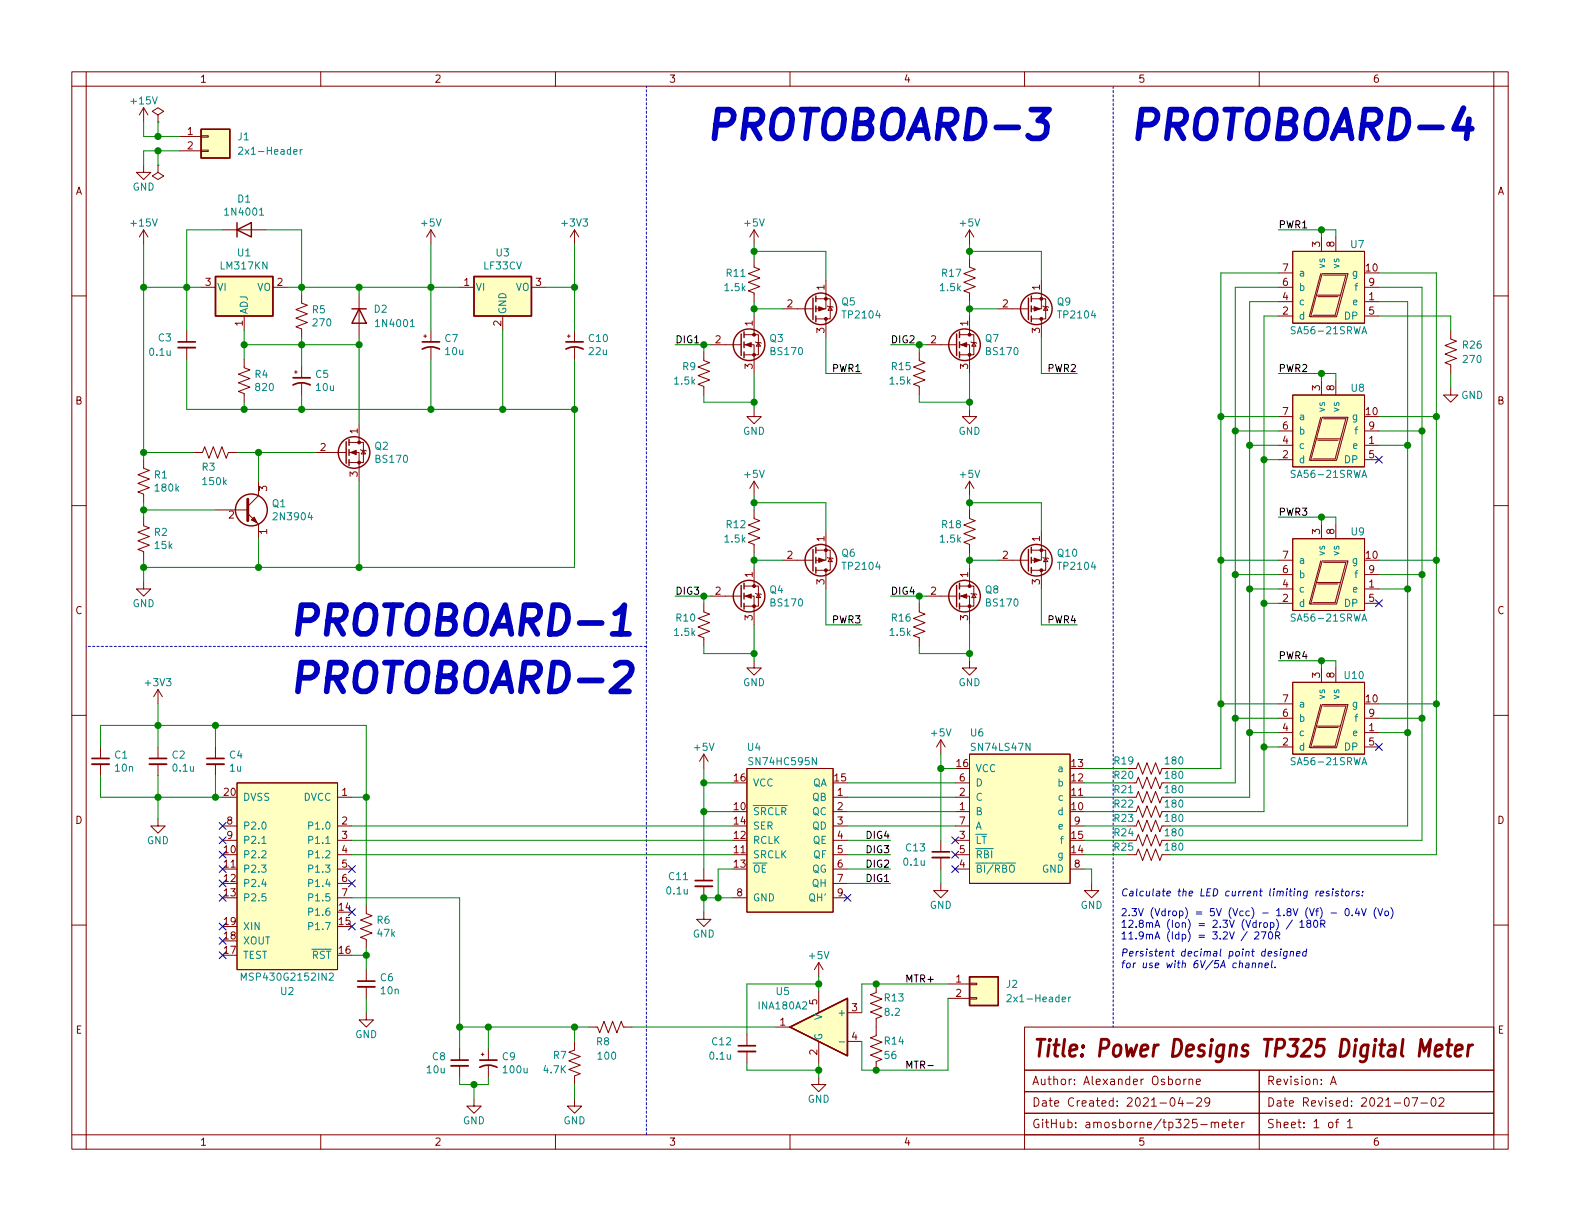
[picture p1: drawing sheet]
EESchema Schematic File Version 4
EELAYER 30 0
EELAYER END
$Descr USLetter 11000 8500
encoding utf-8
Sheet 1 1
Title "Power Designs TP325 Digital Meter"
Date "2021-07-02"
Rev "A"
Comp ""
Comment1 "amosborne/tp325-meter"
Comment2 "2021-04-29"
Comment3 ""
Comment4 ""
$EndDescr
$Comp
L tp325-meter:Resistor R19
U 1 1
P 8000 5350
F 0 "R19" V 8050 5450 50  0000 L CNN
F 1 "180" V 8050 5250 50  0000 R CNN
F 2 "" V 8040 5340 50  0001 C CNN
F 3 "~" H 8000 5350 50  0001 C CNN
	1    8000 5350
	0    -1   -1   0   
$EndComp
$Comp
L tp325-meter:SA56-21SRWA U7
U 1 1
P 9250 2000
F 0 "U7" H 9450 2300 50  0000 C CNN
F 1 "SA56-21SRWA" H 9250 1700 50  0000 C CNN
F 2 "" H 8910 1600 50  0001 C CNN
F 3 "https://www.kingbrightusa.com/images/catalog/SPEC/SA56-21SRWA.pdf" H 8910 1600 50  0001 C CNN
	1    9250 2000
	1    0    0    -1  
$EndComp
$Comp
L tp325-meter:Resistor R20
U 1 1
P 8000 5450
F 0 "R20" V 8050 5550 50  0000 L CNN
F 1 "180" V 8050 5350 50  0000 R CNN
F 2 "" V 8040 5440 50  0001 C CNN
F 3 "~" H 8000 5450 50  0001 C CNN
	1    8000 5450
	0    -1   -1   0   
$EndComp
$Comp
L tp325-meter:Resistor R21
U 1 1
P 8000 5550
F 0 "R21" V 8050 5650 50  0000 L CNN
F 1 "180" V 8050 5450 50  0000 R CNN
F 2 "" V 8040 5540 50  0001 C CNN
F 3 "~" H 8000 5550 50  0001 C CNN
	1    8000 5550
	0    -1   -1   0   
$EndComp
$Comp
L tp325-meter:Resistor R22
U 1 1
P 8000 5650
F 0 "R22" V 8050 5750 50  0000 L CNN
F 1 "180" V 8050 5550 50  0000 R CNN
F 2 "" V 8040 5640 50  0001 C CNN
F 3 "~" H 8000 5650 50  0001 C CNN
	1    8000 5650
	0    -1   -1   0   
$EndComp
$Comp
L tp325-meter:Resistor R23
U 1 1
P 8000 5750
F 0 "R23" V 8050 5850 50  0000 L CNN
F 1 "180" V 8050 5650 50  0000 R CNN
F 2 "" V 8040 5740 50  0001 C CNN
F 3 "~" H 8000 5750 50  0001 C CNN
	1    8000 5750
	0    -1   -1   0   
$EndComp
$Comp
L tp325-meter:Resistor R24
U 1 1
P 8000 5850
F 0 "R24" V 8050 5950 50  0000 L CNN
F 1 "180" V 8050 5750 50  0000 R CNN
F 2 "" V 8040 5840 50  0001 C CNN
F 3 "~" H 8000 5850 50  0001 C CNN
	1    8000 5850
	0    -1   -1   0   
$EndComp
$Comp
L tp325-meter:Resistor R25
U 1 1
P 8000 5950
F 0 "R25" V 8050 6050 50  0000 L CNN
F 1 "180" V 8050 5850 50  0000 R CNN
F 2 "" V 8040 5940 50  0001 C CNN
F 3 "~" H 8000 5950 50  0001 C CNN
	1    8000 5950
	0    -1   -1   0   
$EndComp
$Comp
L tp325-meter:Resistor R26
U 1 1
P 10100 2450
F 0 "R26" H 10250 2500 50  0000 C CNN
F 1 "270" H 10250 2400 50  0000 C CNN
F 2 "" V 10140 2440 50  0001 C CNN
F 3 "~" H 10100 2450 50  0001 C CNN
	1    10100 2450
	1    0    0    -1  
$EndComp
$Comp
L power:GND #PWR028
U 1 1
P 10100 2700
F 0 "#PWR028" H 10100 2450 50  0001 C CNN
F 1 "GND" H 10250 2650 50  0000 C CNN
F 2 "" H 10100 2700 50  0001 C CNN
F 3 "" H 10100 2700 50  0001 C CNN
	1    10100 2700
	1    0    0    -1  
$EndComp
$Comp
L tp325-meter:SN74LS47N U6
U 1 1
P 7100 5700
F 0 "U6" H 6750 6300 50  0000 L CNN
F 1 "SN74LS47N" H 6750 6200 50  0000 L CNN
F 2 "" H 6350 5300 50  0001 C CNN
F 3 "https://www.ti.com/lit/ds/symlink/sn74ls47.pdf" H 6350 5300 50  0001 C CNN
	1    7100 5700
	1    0    0    -1  
$EndComp
$Comp
L power:GND #PWR027
U 1 1
P 7600 6150
F 0 "#PWR027" H 7600 5900 50  0001 C CNN
F 1 "GND" H 7600 6000 50  0000 C CNN
F 2 "" H 7600 6150 50  0001 C CNN
F 3 "" H 7600 6150 50  0001 C CNN
	1    7600 6150
	-1   0    0    -1  
$EndComp
$Comp
L power:+5V #PWR021
U 1 1
P 6550 5250
F 0 "#PWR021" H 6550 5100 50  0001 C CNN
F 1 "+5V" H 6550 5400 50  0000 C CNN
F 2 "" H 6550 5250 50  0001 C CNN
F 3 "" H 6550 5250 50  0001 C CNN
	1    6550 5250
	1    0    0    -1  
$EndComp
Text Notes 7800 6550 0    50   ~ 0
2.3V (Vdrop) = 5V (Vcc) - 1.8V (Vf) - 0.4V (Vo)\n12.8mA (Ion) = 2.3V (Vdrop) / 180R\n11.9mA (Idp) = 3.2V / 270R
Text Notes 7800 6250 0    50   Italic 0
Calculate the LED current limiting resistors:
Text Notes 7800 6750 0    50   Italic 0
Persistent decimal point designed\nfor use with 6V/5A channel.
$Comp
L tp325-meter:Capacitor-Nonpolar C13
U 1 1
P 6550 5950
F 0 "C13" H 6450 6000 50  0000 R CNN
F 1 "0.1u" H 6450 5900 50  0000 R CNN
F 2 "" H 6550 5950 50  0001 C CNN
F 3 "~" H 6550 5950 50  0001 C CNN
	1    6550 5950
	1    0    0    -1  
$EndComp
$Comp
L power:GND #PWR022
U 1 1
P 6550 6150
F 0 "#PWR022" H 6550 5900 50  0001 C CNN
F 1 "GND" H 6550 6000 50  0000 C CNN
F 2 "" H 6550 6150 50  0001 C CNN
F 3 "" H 6550 6150 50  0001 C CNN
	1    6550 6150
	-1   0    0    -1  
$EndComp
NoConn ~ 6650 6050
NoConn ~ 6650 5950
NoConn ~ 6650 5850
Wire Wire Line
	9300 2650 9300 2600
Wire Wire Line
	9200 2600 9200 2650
Wire Wire Line
	9200 2600 9300 2600
Wire Wire Line
	9300 3650 9300 3600
Wire Wire Line
	9200 3600 9200 3650
Wire Wire Line
	9200 3600 9300 3600
$Comp
L tp325-meter:SA56-21SRWA U9
U 1 1
P 9250 4000
F 0 "U9" H 9400 4300 50  0000 L CNN
F 1 "SA56-21SRWA" H 9250 3700 50  0000 C CNN
F 2 "" H 8910 3600 50  0001 C CNN
F 3 "https://www.kingbrightusa.com/images/catalog/SPEC/SA56-21SRWA.pdf" H 8910 3600 50  0001 C CNN
	1    9250 4000
	1    0    0    -1  
$EndComp
Wire Wire Line
	9300 4650 9300 4600
Wire Wire Line
	9200 4600 9200 4650
Wire Wire Line
	9200 4600 9300 4600
NoConn ~ 9600 4200
NoConn ~ 9600 5200
$Comp
L tp325-meter:SN74HC595N U4
U 1 1
P 5500 5850
F 0 "U4" H 5250 6500 50  0000 C CNN
F 1 "SN74HC595N" H 5450 6400 50  0000 C CNN
F 2 "" H 4000 6750 50  0001 C CNN
F 3 "https://www.ti.com/lit/ds/symlink/sn74hc595.pdf" H 4000 6750 50  0001 C CNN
	1    5500 5850
	1    0    0    -1  
$EndComp
$Comp
L power:+5V #PWR013
U 1 1
P 4900 5350
F 0 "#PWR013" H 4900 5200 50  0001 C CNN
F 1 "+5V" H 4900 5500 50  0000 C CNN
F 2 "" H 4900 5350 50  0001 C CNN
F 3 "" H 4900 5350 50  0001 C CNN
	1    4900 5350
	1    0    0    -1  
$EndComp
$Comp
L power:GND #PWR014
U 1 1
P 4900 6350
F 0 "#PWR014" H 4900 6100 50  0001 C CNN
F 1 "GND" H 4900 6200 50  0000 C CNN
F 2 "" H 4900 6350 50  0001 C CNN
F 3 "" H 4900 6350 50  0001 C CNN
	1    4900 6350
	-1   0    0    -1  
$EndComp
NoConn ~ 5900 6250
$Comp
L tp325-meter:Resistor R14
U 1 1
P 6100 7300
F 0 "R14" H 6150 7250 50  0000 L CNN
F 1 "56" H 6150 7350 50  0000 L CNN
F 2 "" V 6140 7290 50  0001 C CNN
F 3 "~" H 6100 7300 50  0001 C CNN
	1    6100 7300
	1    0    0    1   
$EndComp
$Comp
L tp325-meter:Resistor R13
U 1 1
P 6100 7000
F 0 "R13" H 6150 6950 50  0000 L CNN
F 1 "8.2" H 6150 7050 50  0000 L CNN
F 2 "" V 6140 6990 50  0001 C CNN
F 3 "~" H 6100 7000 50  0001 C CNN
	1    6100 7000
	1    0    0    1   
$EndComp
Text Label 6300 7450 0    50   ~ 0
MTR-
Text Label 6300 6850 0    50   ~ 0
MTR+
$Comp
L power:GND #PWR02
U 1 1
P 1000 1150
F 0 "#PWR02" H 1000 900 50  0001 C CNN
F 1 "GND" H 1000 1000 50  0000 C CNN
F 2 "" H 1000 1150 50  0001 C CNN
F 3 "" H 1000 1150 50  0001 C CNN
	1    1000 1150
	-1   0    0    -1  
$EndComp
Wire Wire Line
	1000 1150 1000 1050
Wire Wire Line
	1000 1050 1100 1050
$Comp
L power:+15V #PWR01
U 1 1
P 1000 850
F 0 "#PWR01" H 1000 700 50  0001 C CNN
F 1 "+15V" H 1000 1000 50  0000 C CNN
F 2 "" H 1000 850 50  0001 C CNN
F 3 "" H 1000 850 50  0001 C CNN
	1    1000 850 
	1    0    0    -1  
$EndComp
Wire Wire Line
	1000 950  1000 850 
Text Label 6200 5850 2    50   ~ 0
DIG4
Wire Wire Line
	1250 950  1100 950 
$Comp
L power:PWR_FLAG #FLG02
U 1 1
P 1100 1150
F 0 "#FLG02" H 1100 1225 50  0001 C CNN
F 1 "PWR_FLAG" H 1100 1300 50  0001 C CNN
F 2 "" H 1100 1150 50  0001 C CNN
F 3 "~" H 1100 1150 50  0001 C CNN
	1    1100 1150
	-1   0    0    1   
$EndComp
Wire Wire Line
	1100 1150 1100 1050
Connection ~ 1100 1050
Wire Wire Line
	1100 1050 1250 1050
$Comp
L power:PWR_FLAG #FLG01
U 1 1
P 1100 850
F 0 "#FLG01" H 1100 925 50  0001 C CNN
F 1 "PWR_FLAG" H 1100 1000 50  0001 C CNN
F 2 "" H 1100 850 50  0001 C CNN
F 3 "~" H 1100 850 50  0001 C CNN
	1    1100 850 
	1    0    0    -1  
$EndComp
Wire Wire Line
	1100 850  1100 950 
Connection ~ 1100 950 
Wire Wire Line
	1100 950  1000 950 
$Comp
L tp325-meter:LM317KN U1
U 1 1
P 1700 2000
F 0 "U1" H 1700 2242 50  0000 C CNN
F 1 "LM317KN" H 1700 2151 50  0000 C CNN
F 2 "" H 1700 2250 50  0001 C CIN
F 3 "http://www.ti.com/lit/ds/symlink/lm317.pdf" H 1700 2000 50  0001 C CNN
	1    1700 2000
	1    0    0    -1  
$EndComp
$Comp
L tp325-meter:Capacitor-Nonpolar C3
U 1 1
P 1300 2400
F 0 "C3" H 1400 2450 50  0000 L CNN
F 1 "0.1u" H 1400 2350 50  0000 L CNN
F 2 "" H 1300 2400 50  0001 C CNN
F 3 "~" H 1300 2400 50  0001 C CNN
	1    1300 2400
	-1   0    0    -1  
$EndComp
Wire Wire Line
	1300 2300 1300 2000
Wire Wire Line
	1300 2000 1400 2000
$Comp
L tp325-meter:Resistor R4
U 1 1
P 1700 2650
F 0 "R4" H 1768 2696 50  0000 L CNN
F 1 "820" H 1768 2605 50  0000 L CNN
F 2 "" V 1740 2640 50  0001 C CNN
F 3 "~" H 1700 2650 50  0001 C CNN
	1    1700 2650
	1    0    0    -1  
$EndComp
$Comp
L tp325-meter:Resistor R5
U 1 1
P 2100 2200
F 0 "R5" H 2168 2246 50  0000 L CNN
F 1 "270" H 2168 2155 50  0000 L CNN
F 2 "" V 2140 2190 50  0001 C CNN
F 3 "~" H 2100 2200 50  0001 C CNN
	1    2100 2200
	1    0    0    -1  
$EndComp
Wire Wire Line
	2000 2000 2100 2000
Wire Wire Line
	2100 2000 2100 2050
Wire Wire Line
	1700 2800 1700 2850
Wire Wire Line
	1300 2850 1300 2500
Wire Wire Line
	1700 2850 1300 2850
Wire Wire Line
	1700 2300 1700 2400
Wire Wire Line
	2100 2350 2100 2400
Wire Wire Line
	2100 2400 1700 2400
Connection ~ 1700 2400
Wire Wire Line
	1700 2400 1700 2500
Wire Wire Line
	2100 2750 2100 2850
Wire Wire Line
	2100 2850 1700 2850
Connection ~ 1700 2850
Wire Wire Line
	2100 2400 2100 2550
Connection ~ 2100 2400
Wire Wire Line
	1550 1600 1300 1600
Wire Wire Line
	1300 1600 1300 2000
Connection ~ 1300 2000
Wire Wire Line
	1850 1600 2100 1600
Wire Wire Line
	2100 1600 2100 2000
Connection ~ 2100 2000
Wire Wire Line
	2100 2000 2500 2000
Wire Wire Line
	2500 2000 2500 2050
Wire Wire Line
	2500 2350 2500 2400
Wire Wire Line
	2500 2400 2100 2400
Wire Wire Line
	3000 2000 2500 2000
Connection ~ 2500 2000
Wire Wire Line
	3000 2500 3000 2850
Wire Wire Line
	3000 2850 2100 2850
Connection ~ 2100 2850
$Comp
L power:+15V #PWR03
U 1 1
P 1000 1700
F 0 "#PWR03" H 1000 1550 50  0001 C CNN
F 1 "+15V" H 1000 1850 50  0000 C CNN
F 2 "" H 1000 1700 50  0001 C CNN
F 3 "" H 1000 1700 50  0001 C CNN
	1    1000 1700
	1    0    0    -1  
$EndComp
Wire Wire Line
	1000 1700 1000 2000
Wire Wire Line
	1000 2000 1300 2000
$Comp
L power:+5V #PWR08
U 1 1
P 3000 1700
F 0 "#PWR08" H 3000 1550 50  0001 C CNN
F 1 "+5V" H 3000 1850 50  0000 C CNN
F 2 "" H 3000 1700 50  0001 C CNN
F 3 "" H 3000 1700 50  0001 C CNN
	1    3000 1700
	1    0    0    -1  
$EndComp
Wire Wire Line
	3000 1700 3000 2000
Connection ~ 3000 2000
$Comp
L tp325-meter:LF33CV U3
U 1 1
P 3500 2000
F 0 "U3" H 3500 2242 50  0000 C CNN
F 1 "LF33CV" H 3500 2151 50  0000 C CNN
F 2 "" H 3500 2225 50  0001 C CIN
F 3 "https://www.st.com/resource/en/datasheet/cd00000546.pdf" H 3500 1950 50  0001 C CNN
	1    3500 2000
	1    0    0    -1  
$EndComp
Wire Wire Line
	3200 2000 3000 2000
Wire Wire Line
	3500 2300 3500 2850
Wire Wire Line
	3500 2850 3000 2850
Connection ~ 3000 2850
Wire Wire Line
	4000 2500 4000 2850
Wire Wire Line
	4000 2850 3500 2850
Connection ~ 3500 2850
Wire Wire Line
	3800 2000 4000 2000
Wire Wire Line
	4000 2000 4000 2300
$Comp
L power:+3V3 #PWR010
U 1 1
P 4000 1700
F 0 "#PWR010" H 4000 1550 50  0001 C CNN
F 1 "+3V3" H 4000 1850 50  0000 C CNN
F 2 "" H 4000 1700 50  0001 C CNN
F 3 "" H 4000 1700 50  0001 C CNN
	1    4000 1700
	1    0    0    -1  
$EndComp
Wire Wire Line
	4000 1700 4000 2000
Connection ~ 4000 2000
$Comp
L tp325-meter:SA56-21SRWA U10
U 1 1
P 9250 5000
F 0 "U10" H 9350 5300 50  0000 L CNN
F 1 "SA56-21SRWA" H 9250 4700 50  0000 C CNN
F 2 "" H 8910 4600 50  0001 C CNN
F 3 "https://www.kingbrightusa.com/images/catalog/SPEC/SA56-21SRWA.pdf" H 8910 4600 50  0001 C CNN
	1    9250 5000
	1    0    0    -1  
$EndComp
NoConn ~ 9600 3200
$Comp
L tp325-meter:SA56-21SRWA U8
U 1 1
P 9250 3000
F 0 "U8" H 9400 3300 50  0000 L CNN
F 1 "SA56-21SRWA" H 9250 2700 50  0000 C CNN
F 2 "" H 8910 2600 50  0001 C CNN
F 3 "https://www.kingbrightusa.com/images/catalog/SPEC/SA56-21SRWA.pdf" H 8910 2600 50  0001 C CNN
	1    9250 3000
	1    0    0    -1  
$EndComp
Wire Wire Line
	9600 3900 10000 3900
Wire Wire Line
	10000 3900 10000 4900
Wire Wire Line
	9600 4900 10000 4900
Connection ~ 10000 4900
Wire Wire Line
	9600 4000 9900 4000
Wire Wire Line
	9900 4000 9900 5000
Wire Wire Line
	9600 5000 9900 5000
Connection ~ 9900 5000
Wire Wire Line
	9600 4100 9800 4100
Wire Wire Line
	9600 2900 10000 2900
Wire Wire Line
	10000 2900 10000 3900
Connection ~ 10000 3900
Wire Wire Line
	9600 3000 9900 3000
Wire Wire Line
	9900 3000 9900 4000
Connection ~ 9900 4000
Wire Wire Line
	9600 3100 9800 3100
Wire Wire Line
	9800 3100 9800 4100
Connection ~ 9800 4100
Wire Wire Line
	8900 2900 8500 2900
Wire Wire Line
	8500 2900 8500 3900
Wire Wire Line
	8900 3000 8600 3000
Wire Wire Line
	8600 3000 8600 4000
Wire Wire Line
	8900 3100 8700 3100
Wire Wire Line
	8700 3100 8700 4100
Wire Wire Line
	8900 3200 8800 3200
Wire Wire Line
	8800 3200 8800 4200
Wire Wire Line
	8900 5200 8800 5200
Connection ~ 8800 5200
Wire Wire Line
	8900 4200 8800 4200
Connection ~ 8800 4200
Wire Wire Line
	8800 4200 8800 5200
Wire Wire Line
	8900 3900 8500 3900
Connection ~ 8500 3900
Wire Wire Line
	8500 3900 8500 4900
Wire Wire Line
	8900 4000 8600 4000
Connection ~ 8600 4000
Wire Wire Line
	8600 4000 8600 5000
Wire Wire Line
	8900 4100 8700 4100
Connection ~ 8700 4100
Wire Wire Line
	8700 4100 8700 5100
Wire Wire Line
	8900 4900 8500 4900
Connection ~ 8500 4900
Wire Wire Line
	8900 5000 8600 5000
Connection ~ 8600 5000
Wire Wire Line
	8900 5100 8700 5100
Connection ~ 8700 5100
Connection ~ 9200 4600
Wire Wire Line
	10000 1900 10000 2900
Connection ~ 10000 2900
Wire Wire Line
	9600 1900 10000 1900
Wire Wire Line
	9600 2000 9900 2000
Wire Wire Line
	9900 2000 9900 3000
Connection ~ 9900 3000
Wire Wire Line
	9600 2100 9800 2100
Wire Wire Line
	9800 2100 9800 3100
Connection ~ 9800 3100
Wire Wire Line
	8900 2200 8800 2200
Wire Wire Line
	8800 2200 8800 3200
Connection ~ 8800 3200
Wire Wire Line
	8900 2100 8700 2100
Wire Wire Line
	8700 2100 8700 3100
Connection ~ 8700 3100
Wire Wire Line
	8900 2000 8600 2000
Wire Wire Line
	8600 2000 8600 3000
Connection ~ 8600 3000
Wire Wire Line
	8900 1900 8500 1900
Wire Wire Line
	8500 1900 8500 2900
Connection ~ 8500 2900
Wire Wire Line
	10100 2300 10100 2200
Wire Wire Line
	10100 2700 10100 2600
Wire Wire Line
	8500 5350 8150 5350
Wire Wire Line
	8500 4900 8500 5350
Wire Wire Line
	8600 5450 8150 5450
Wire Wire Line
	8600 5000 8600 5450
Wire Wire Line
	8700 5550 8150 5550
Wire Wire Line
	8700 5100 8700 5550
Wire Wire Line
	8800 5650 8150 5650
Wire Wire Line
	8800 5200 8800 5650
Wire Wire Line
	9600 5100 9800 5100
Wire Wire Line
	9800 4100 9800 5100
Connection ~ 9800 5100
Wire Wire Line
	9800 5750 8150 5750
Wire Wire Line
	9800 5100 9800 5750
Wire Wire Line
	9900 5850 8150 5850
Wire Wire Line
	9900 5000 9900 5850
Wire Wire Line
	10000 5950 8150 5950
Wire Wire Line
	10000 4900 10000 5950
Wire Wire Line
	9300 1650 9300 1600
Wire Wire Line
	9200 1650 9200 1600
Wire Notes Line
	7750 600  7750 7150
Text Notes 7850 1000 0    200  Italic 40
PROTOBOARD-4
Wire Wire Line
	10100 2200 9600 2200
Wire Wire Line
	7550 5350 7850 5350
Wire Wire Line
	7550 5450 7850 5450
Wire Wire Line
	7550 5550 7850 5550
Wire Wire Line
	7550 5650 7850 5650
Wire Wire Line
	7550 5750 7850 5750
Wire Wire Line
	7550 5850 7850 5850
Wire Wire Line
	7550 5950 7850 5950
Wire Wire Line
	6550 5350 6650 5350
Wire Wire Line
	7550 6050 7600 6050
Wire Wire Line
	7600 6050 7600 6150
Wire Wire Line
	6550 6150 6550 6050
Wire Wire Line
	6550 5850 6550 5350
Wire Wire Line
	6550 5350 6550 5250
Connection ~ 6550 5350
Wire Wire Line
	5100 6050 5000 6050
Wire Wire Line
	5000 6050 5000 6250
Wire Wire Line
	5000 6250 5100 6250
$Comp
L tp325-meter:Capacitor-Nonpolar C11
U 1 1
P 4900 6150
F 0 "C11" H 4800 6200 50  0000 R CNN
F 1 "0.1u" H 4800 6100 50  0000 R CNN
F 2 "" H 4900 6150 50  0001 C CNN
F 3 "~" H 4900 6150 50  0001 C CNN
	1    4900 6150
	1    0    0    -1  
$EndComp
Connection ~ 5000 6250
Wire Wire Line
	4900 6250 5000 6250
Wire Wire Line
	4900 6050 4900 5650
Connection ~ 4900 5650
Wire Wire Line
	4900 5650 4900 5450
Wire Wire Line
	4900 5650 5100 5650
Wire Wire Line
	4900 5450 5100 5450
Wire Wire Line
	4900 6350 4900 6250
Connection ~ 4900 6250
Connection ~ 4900 5450
Wire Wire Line
	4900 5350 4900 5450
Wire Wire Line
	5900 5450 6650 5450
Wire Wire Line
	5900 5550 6650 5550
Wire Wire Line
	5900 5650 6650 5650
Wire Wire Line
	5900 5750 6650 5750
Wire Wire Line
	5900 5850 6200 5850
Wire Wire Line
	5900 5950 6200 5950
Wire Wire Line
	5900 6050 6200 6050
Wire Wire Line
	5900 6150 6200 6150
Text Label 6200 5950 2    50   ~ 0
DIG3
Text Label 6200 6050 2    50   ~ 0
DIG2
Text Label 6200 6150 2    50   ~ 0
DIG1
Text Notes 4900 1000 0    200  Italic 40
PROTOBOARD-3
$Comp
L tp325-meter:TP2104 Q5
U 1 1
P 5650 2150
F 0 "Q5" H 5855 2104 50  0000 L CNN
F 1 "TP2104" H 5855 2195 50  0000 L CNN
F 2 "" H 5850 2075 50  0001 L CIN
F 3 "https://ww1.microchip.com/downloads/en/DeviceDoc/TP2104-P-Channel-Enhancement-Mode-Vertical-DMOS-FET-Data-Sheet-20005958A.pdf" H 5650 2150 50  0001 L CNN
	1    5650 2150
	1    0    0    1   
$EndComp
$Comp
L tp325-meter:BS170 Q3
U 1 1
P 5150 2400
F 0 "Q3" H 5354 2446 50  0000 L CNN
F 1 "BS170" H 5354 2355 50  0000 L CNN
F 2 "" H 5350 2325 50  0001 L CIN
F 3 "https://www.mouser.com/datasheet/2/308/1/MMBF170_D-2315979.pdf" H 5150 2400 50  0001 L CNN
	1    5150 2400
	1    0    0    -1  
$EndComp
$Comp
L tp325-meter:Resistor R11
U 1 1
P 5250 1950
F 0 "R11" H 5200 2000 50  0000 R CNN
F 1 "1.5k" H 5200 1900 50  0000 R CNN
F 2 "" V 5290 1940 50  0001 C CNN
F 3 "~" H 5250 1950 50  0001 C CNN
	1    5250 1950
	1    0    0    -1  
$EndComp
$Comp
L tp325-meter:Resistor R9
U 1 1
P 4900 2600
F 0 "R9" H 4850 2650 50  0000 R CNN
F 1 "1.5k" H 4850 2550 50  0000 R CNN
F 2 "" V 4940 2590 50  0001 C CNN
F 3 "~" H 4900 2600 50  0001 C CNN
	1    4900 2600
	1    0    0    -1  
$EndComp
$Comp
L power:GND #PWR016
U 1 1
P 5250 2850
F 0 "#PWR016" H 5250 2600 50  0001 C CNN
F 1 "GND" H 5250 2700 50  0000 C CNN
F 2 "" H 5250 2850 50  0001 C CNN
F 3 "" H 5250 2850 50  0001 C CNN
	1    5250 2850
	1    0    0    -1  
$EndComp
$Comp
L power:+5V #PWR015
U 1 1
P 5250 1700
F 0 "#PWR015" H 5250 1550 50  0001 C CNN
F 1 "+5V" H 5250 1850 50  0000 C CNN
F 2 "" H 5250 1700 50  0001 C CNN
F 3 "" H 5250 1700 50  0001 C CNN
	1    5250 1700
	1    0    0    -1  
$EndComp
Wire Wire Line
	4900 2450 4900 2400
Wire Wire Line
	4900 2400 4950 2400
Text Label 4700 2400 0    50   ~ 0
DIG1
Wire Wire Line
	4700 2400 4900 2400
Connection ~ 4900 2400
Wire Wire Line
	9200 1600 9300 1600
Wire Wire Line
	4900 2750 4900 2800
Wire Wire Line
	4900 2800 5250 2800
Wire Wire Line
	5250 2600 5250 2800
Wire Wire Line
	5250 2850 5250 2800
Connection ~ 5250 2800
Wire Wire Line
	5250 1700 5250 1750
Wire Wire Line
	5250 2100 5250 2150
Wire Wire Line
	5450 2150 5250 2150
Connection ~ 5250 2150
Wire Wire Line
	5250 2150 5250 2200
Wire Wire Line
	5750 1950 5750 1750
Wire Wire Line
	5750 1750 5250 1750
Connection ~ 5250 1750
Wire Wire Line
	5250 1750 5250 1800
Wire Wire Line
	5750 2350 5750 2600
Text Label 6000 2600 2    50   ~ 0
PWR1
Wire Wire Line
	5750 2600 6000 2600
Text Label 8900 1600 0    50   ~ 0
PWR1
Wire Wire Line
	8900 1600 9200 1600
Connection ~ 9200 1600
$Comp
L tp325-meter:TP2104 Q9
U 1 1
P 7150 2150
F 0 "Q9" H 7355 2104 50  0000 L CNN
F 1 "TP2104" H 7355 2195 50  0000 L CNN
F 2 "" H 7350 2075 50  0001 L CIN
F 3 "https://ww1.microchip.com/downloads/en/DeviceDoc/TP2104-P-Channel-Enhancement-Mode-Vertical-DMOS-FET-Data-Sheet-20005958A.pdf" H 7150 2150 50  0001 L CNN
	1    7150 2150
	1    0    0    1   
$EndComp
$Comp
L tp325-meter:BS170 Q7
U 1 1
P 6650 2400
F 0 "Q7" H 6854 2446 50  0000 L CNN
F 1 "BS170" H 6854 2355 50  0000 L CNN
F 2 "" H 6850 2325 50  0001 L CIN
F 3 "https://www.mouser.com/datasheet/2/308/1/MMBF170_D-2315979.pdf" H 6650 2400 50  0001 L CNN
	1    6650 2400
	1    0    0    -1  
$EndComp
$Comp
L tp325-meter:Resistor R17
U 1 1
P 6750 1950
F 0 "R17" H 6700 2000 50  0000 R CNN
F 1 "1.5k" H 6700 1900 50  0000 R CNN
F 2 "" V 6790 1940 50  0001 C CNN
F 3 "~" H 6750 1950 50  0001 C CNN
	1    6750 1950
	1    0    0    -1  
$EndComp
$Comp
L tp325-meter:Resistor R15
U 1 1
P 6400 2600
F 0 "R15" H 6350 2650 50  0000 R CNN
F 1 "1.5k" H 6350 2550 50  0000 R CNN
F 2 "" V 6440 2590 50  0001 C CNN
F 3 "~" H 6400 2600 50  0001 C CNN
	1    6400 2600
	1    0    0    -1  
$EndComp
$Comp
L power:GND #PWR024
U 1 1
P 6750 2850
F 0 "#PWR024" H 6750 2600 50  0001 C CNN
F 1 "GND" H 6750 2700 50  0000 C CNN
F 2 "" H 6750 2850 50  0001 C CNN
F 3 "" H 6750 2850 50  0001 C CNN
	1    6750 2850
	1    0    0    -1  
$EndComp
$Comp
L power:+5V #PWR023
U 1 1
P 6750 1700
F 0 "#PWR023" H 6750 1550 50  0001 C CNN
F 1 "+5V" H 6750 1850 50  0000 C CNN
F 2 "" H 6750 1700 50  0001 C CNN
F 3 "" H 6750 1700 50  0001 C CNN
	1    6750 1700
	1    0    0    -1  
$EndComp
Wire Wire Line
	6400 2450 6400 2400
Wire Wire Line
	6400 2400 6450 2400
Text Label 6200 2400 0    50   ~ 0
DIG2
Wire Wire Line
	6200 2400 6400 2400
Connection ~ 6400 2400
Wire Wire Line
	6400 2750 6400 2800
Wire Wire Line
	6400 2800 6750 2800
Wire Wire Line
	6750 2600 6750 2800
Wire Wire Line
	6750 2850 6750 2800
Connection ~ 6750 2800
Wire Wire Line
	6750 1700 6750 1750
Wire Wire Line
	6750 2100 6750 2150
Wire Wire Line
	6950 2150 6750 2150
Connection ~ 6750 2150
Wire Wire Line
	6750 2150 6750 2200
Wire Wire Line
	7250 1950 7250 1750
Wire Wire Line
	7250 1750 6750 1750
Connection ~ 6750 1750
Wire Wire Line
	6750 1750 6750 1800
Wire Wire Line
	7250 2350 7250 2600
Text Label 7500 2600 2    50   ~ 0
PWR2
Wire Wire Line
	7250 2600 7500 2600
$Comp
L tp325-meter:TP2104 Q6
U 1 1
P 5650 3900
F 0 "Q6" H 5855 3854 50  0000 L CNN
F 1 "TP2104" H 5855 3945 50  0000 L CNN
F 2 "" H 5850 3825 50  0001 L CIN
F 3 "https://ww1.microchip.com/downloads/en/DeviceDoc/TP2104-P-Channel-Enhancement-Mode-Vertical-DMOS-FET-Data-Sheet-20005958A.pdf" H 5650 3900 50  0001 L CNN
	1    5650 3900
	1    0    0    1   
$EndComp
$Comp
L tp325-meter:BS170 Q4
U 1 1
P 5150 4150
F 0 "Q4" H 5354 4196 50  0000 L CNN
F 1 "BS170" H 5354 4105 50  0000 L CNN
F 2 "" H 5350 4075 50  0001 L CIN
F 3 "https://www.mouser.com/datasheet/2/308/1/MMBF170_D-2315979.pdf" H 5150 4150 50  0001 L CNN
	1    5150 4150
	1    0    0    -1  
$EndComp
$Comp
L tp325-meter:Resistor R12
U 1 1
P 5250 3700
F 0 "R12" H 5200 3750 50  0000 R CNN
F 1 "1.5k" H 5200 3650 50  0000 R CNN
F 2 "" V 5290 3690 50  0001 C CNN
F 3 "~" H 5250 3700 50  0001 C CNN
	1    5250 3700
	1    0    0    -1  
$EndComp
$Comp
L tp325-meter:Resistor R10
U 1 1
P 4900 4350
F 0 "R10" H 4850 4400 50  0000 R CNN
F 1 "1.5k" H 4850 4300 50  0000 R CNN
F 2 "" V 4940 4340 50  0001 C CNN
F 3 "~" H 4900 4350 50  0001 C CNN
	1    4900 4350
	1    0    0    -1  
$EndComp
$Comp
L power:GND #PWR018
U 1 1
P 5250 4600
F 0 "#PWR018" H 5250 4350 50  0001 C CNN
F 1 "GND" H 5250 4450 50  0000 C CNN
F 2 "" H 5250 4600 50  0001 C CNN
F 3 "" H 5250 4600 50  0001 C CNN
	1    5250 4600
	1    0    0    -1  
$EndComp
$Comp
L power:+5V #PWR017
U 1 1
P 5250 3450
F 0 "#PWR017" H 5250 3300 50  0001 C CNN
F 1 "+5V" H 5250 3600 50  0000 C CNN
F 2 "" H 5250 3450 50  0001 C CNN
F 3 "" H 5250 3450 50  0001 C CNN
	1    5250 3450
	1    0    0    -1  
$EndComp
Wire Wire Line
	4900 4200 4900 4150
Wire Wire Line
	4900 4150 4950 4150
Text Label 4700 4150 0    50   ~ 0
DIG3
Wire Wire Line
	4700 4150 4900 4150
Connection ~ 4900 4150
Wire Wire Line
	4900 4500 4900 4550
Wire Wire Line
	4900 4550 5250 4550
Wire Wire Line
	5250 4350 5250 4550
Wire Wire Line
	5250 4600 5250 4550
Connection ~ 5250 4550
Wire Wire Line
	5250 3450 5250 3500
Wire Wire Line
	5250 3850 5250 3900
Wire Wire Line
	5450 3900 5250 3900
Connection ~ 5250 3900
Wire Wire Line
	5250 3900 5250 3950
Wire Wire Line
	5750 3700 5750 3500
Wire Wire Line
	5750 3500 5250 3500
Connection ~ 5250 3500
Wire Wire Line
	5250 3500 5250 3550
Wire Wire Line
	5750 4100 5750 4350
Text Label 6000 4350 2    50   ~ 0
PWR3
Wire Wire Line
	5750 4350 6000 4350
$Comp
L tp325-meter:TP2104 Q10
U 1 1
P 7150 3900
F 0 "Q10" H 7355 3854 50  0000 L CNN
F 1 "TP2104" H 7355 3945 50  0000 L CNN
F 2 "" H 7350 3825 50  0001 L CIN
F 3 "https://ww1.microchip.com/downloads/en/DeviceDoc/TP2104-P-Channel-Enhancement-Mode-Vertical-DMOS-FET-Data-Sheet-20005958A.pdf" H 7150 3900 50  0001 L CNN
	1    7150 3900
	1    0    0    1   
$EndComp
$Comp
L tp325-meter:BS170 Q8
U 1 1
P 6650 4150
F 0 "Q8" H 6854 4196 50  0000 L CNN
F 1 "BS170" H 6854 4105 50  0000 L CNN
F 2 "" H 6850 4075 50  0001 L CIN
F 3 "https://www.mouser.com/datasheet/2/308/1/MMBF170_D-2315979.pdf" H 6650 4150 50  0001 L CNN
	1    6650 4150
	1    0    0    -1  
$EndComp
$Comp
L tp325-meter:Resistor R18
U 1 1
P 6750 3700
F 0 "R18" H 6700 3750 50  0000 R CNN
F 1 "1.5k" H 6700 3650 50  0000 R CNN
F 2 "" V 6790 3690 50  0001 C CNN
F 3 "~" H 6750 3700 50  0001 C CNN
	1    6750 3700
	1    0    0    -1  
$EndComp
$Comp
L tp325-meter:Resistor R16
U 1 1
P 6400 4350
F 0 "R16" H 6350 4400 50  0000 R CNN
F 1 "1.5k" H 6350 4300 50  0000 R CNN
F 2 "" V 6440 4340 50  0001 C CNN
F 3 "~" H 6400 4350 50  0001 C CNN
	1    6400 4350
	1    0    0    -1  
$EndComp
$Comp
L power:GND #PWR026
U 1 1
P 6750 4600
F 0 "#PWR026" H 6750 4350 50  0001 C CNN
F 1 "GND" H 6750 4450 50  0000 C CNN
F 2 "" H 6750 4600 50  0001 C CNN
F 3 "" H 6750 4600 50  0001 C CNN
	1    6750 4600
	1    0    0    -1  
$EndComp
$Comp
L power:+5V #PWR025
U 1 1
P 6750 3450
F 0 "#PWR025" H 6750 3300 50  0001 C CNN
F 1 "+5V" H 6750 3600 50  0000 C CNN
F 2 "" H 6750 3450 50  0001 C CNN
F 3 "" H 6750 3450 50  0001 C CNN
	1    6750 3450
	1    0    0    -1  
$EndComp
Wire Wire Line
	6400 4200 6400 4150
Wire Wire Line
	6400 4150 6450 4150
Text Label 6200 4150 0    50   ~ 0
DIG4
Wire Wire Line
	6200 4150 6400 4150
Connection ~ 6400 4150
Wire Wire Line
	6400 4500 6400 4550
Wire Wire Line
	6400 4550 6750 4550
Wire Wire Line
	6750 4350 6750 4550
Wire Wire Line
	6750 4600 6750 4550
Connection ~ 6750 4550
Wire Wire Line
	6750 3450 6750 3500
Wire Wire Line
	6750 3850 6750 3900
Wire Wire Line
	6950 3900 6750 3900
Connection ~ 6750 3900
Wire Wire Line
	6750 3900 6750 3950
Wire Wire Line
	7250 3700 7250 3500
Wire Wire Line
	7250 3500 6750 3500
Connection ~ 6750 3500
Wire Wire Line
	6750 3500 6750 3550
Wire Wire Line
	7250 4100 7250 4350
Text Label 7500 4350 2    50   ~ 0
PWR4
Wire Wire Line
	7250 4350 7500 4350
Text Label 8900 2600 0    50   ~ 0
PWR2
Wire Wire Line
	8900 2600 9200 2600
Connection ~ 9200 2600
Text Label 8900 3600 0    50   ~ 0
PWR3
Wire Wire Line
	8900 3600 9200 3600
Connection ~ 9200 3600
Text Label 8900 4600 0    50   ~ 0
PWR4
Wire Wire Line
	8900 4600 9200 4600
$Comp
L power:GND #PWR020
U 1 1
P 5700 7500
F 0 "#PWR020" H 5700 7250 50  0001 C CNN
F 1 "GND" H 5700 7350 50  0000 C CNN
F 2 "" H 5700 7500 50  0001 C CNN
F 3 "" H 5700 7500 50  0001 C CNN
	1    5700 7500
	-1   0    0    -1  
$EndComp
Wire Wire Line
	5700 7500 5700 7450
$Comp
L power:+5V #PWR019
U 1 1
P 5700 6800
F 0 "#PWR019" H 5700 6650 50  0001 C CNN
F 1 "+5V" H 5700 6950 50  0000 C CNN
F 2 "" H 5700 6800 50  0001 C CNN
F 3 "" H 5700 6800 50  0001 C CNN
	1    5700 6800
	1    0    0    -1  
$EndComp
Wire Wire Line
	5700 6900 5700 6850
$Comp
L tp325-meter:Capacitor-Nonpolar C12
U 1 1
P 5200 7300
F 0 "C12" H 5100 7350 50  0000 R CNN
F 1 "0.1u" H 5100 7250 50  0000 R CNN
F 2 "" H 5200 7300 50  0001 C CNN
F 3 "~" H 5200 7300 50  0001 C CNN
	1    5200 7300
	1    0    0    -1  
$EndComp
Wire Wire Line
	5200 7200 5200 6850
Wire Wire Line
	5200 6850 5700 6850
Connection ~ 5700 6850
Wire Wire Line
	5700 6850 5700 6800
Wire Wire Line
	5200 7400 5200 7450
Wire Wire Line
	5200 7450 5700 7450
Connection ~ 5700 7450
Wire Wire Line
	5700 7450 5700 7400
Wire Wire Line
	6100 7450 6000 7450
Wire Wire Line
	6000 7450 6000 7250
Wire Wire Line
	6100 6850 6000 6850
Wire Wire Line
	6000 6850 6000 7050
Connection ~ 6100 7450
Connection ~ 6100 6850
$Comp
L tp325-meter:2x1-Header J2
U 1 1
P 6800 6950
F 0 "J2" H 7000 7050 50  0000 L CNN
F 1 "2x1-Header" H 7000 6950 50  0000 L CNN
F 2 "" H 6800 6950 50  0001 C CNN
F 3 "~" H 6800 6950 50  0001 C CNN
	1    6800 6950
	1    0    0    -1  
$EndComp
Wire Wire Line
	6600 7450 6600 6950
Wire Wire Line
	6100 7450 6600 7450
Wire Wire Line
	6100 6850 6600 6850
$Comp
L tp325-meter:INA180A2 U5
U 1 1
P 5700 7150
F 0 "U5" H 5950 7400 50  0000 C CNN
F 1 "INA180A2" H 5950 7300 50  0000 C CNN
F 2 "" H 5750 7200 50  0001 C CNN
F 3 "https://www.ti.com/lit/ds/symlink/ina180.pdf" H 5850 7300 50  0001 C CNN
	1    5700 7150
	-1   0    0    -1  
$EndComp
$Comp
L tp325-meter:Capacitor-Nonpolar C8
U 1 1
P 3200 7400
F 0 "C8" H 3292 7446 50  0000 L CNN
F 1 "10u" H 3292 7355 50  0000 L CNN
F 2 "" H 3200 7400 50  0001 C CNN
F 3 "~" H 3200 7400 50  0001 C CNN
	1    3200 7400
	-1   0    0    -1  
$EndComp
$Comp
L tp325-meter:Capacitor-Polar C9
U 1 1
P 3400 7400
F 0 "C9" H 3491 7446 50  0000 L CNN
F 1 "100u" H 3491 7355 50  0000 L CNN
F 2 "" H 3400 7400 50  0001 C CNN
F 3 "~" H 3400 7400 50  0001 C CNN
	1    3400 7400
	1    0    0    -1  
$EndComp
$Comp
L tp325-meter:Resistor R7
U 1 1
P 4000 7400
F 0 "R7" H 3950 7350 50  0000 R CNN
F 1 "4.7K" H 3950 7450 50  0000 R CNN
F 2 "" V 4040 7390 50  0001 C CNN
F 3 "~" H 4000 7400 50  0001 C CNN
	1    4000 7400
	1    0    0    1   
$EndComp
$Comp
L tp325-meter:Resistor R8
U 1 1
P 4250 7150
F 0 "R8" V 4350 7150 50  0000 L CNN
F 1 "100" V 4450 7100 50  0000 L CNN
F 2 "" V 4290 7140 50  0001 C CNN
F 3 "~" H 4250 7150 50  0001 C CNN
	1    4250 7150
	0    -1   1    0   
$EndComp
$Comp
L power:GND #PWR011
U 1 1
P 4000 7650
F 0 "#PWR011" H 4000 7400 50  0001 C CNN
F 1 "GND" H 4000 7500 50  0000 C CNN
F 2 "" H 4000 7650 50  0001 C CNN
F 3 "" H 4000 7650 50  0001 C CNN
	1    4000 7650
	-1   0    0    -1  
$EndComp
Wire Wire Line
	4100 7150 4000 7150
Wire Wire Line
	4000 7150 4000 7250
Wire Wire Line
	4400 7150 5400 7150
Wire Wire Line
	4000 7550 4000 7650
$Comp
L power:GND #PWR09
U 1 1
P 3300 7650
F 0 "#PWR09" H 3300 7400 50  0001 C CNN
F 1 "GND" H 3300 7500 50  0000 C CNN
F 2 "" H 3300 7650 50  0001 C CNN
F 3 "" H 3300 7650 50  0001 C CNN
	1    3300 7650
	-1   0    0    -1  
$EndComp
Wire Wire Line
	3300 7650 3300 7550
Wire Wire Line
	3300 7550 3400 7550
Wire Wire Line
	3400 7550 3400 7500
Wire Wire Line
	3200 7500 3200 7550
Wire Wire Line
	3200 7550 3300 7550
Connection ~ 3300 7550
Wire Wire Line
	3200 7300 3200 7150
Wire Wire Line
	3200 7150 3400 7150
Connection ~ 4000 7150
Wire Wire Line
	3400 7300 3400 7150
Connection ~ 3400 7150
Wire Wire Line
	3400 7150 4000 7150
Wire Notes Line
	4500 7900 4500 600 
NoConn ~ 1550 6450
NoConn ~ 2450 6050
NoConn ~ 2450 6150
NoConn ~ 2450 6350
NoConn ~ 2450 6450
NoConn ~ 1550 6250
$Comp
L power:GND #PWR05
U 1 1
P 1100 5700
F 0 "#PWR05" H 1100 5450 50  0001 C CNN
F 1 "GND" H 1100 5550 50  0000 C CNN
F 2 "" H 1100 5700 50  0001 C CNN
F 3 "" H 1100 5700 50  0001 C CNN
	1    1100 5700
	1    0    0    -1  
$EndComp
NoConn ~ 1550 5750
NoConn ~ 1550 5850
NoConn ~ 1550 5950
NoConn ~ 1550 6050
NoConn ~ 1550 6150
NoConn ~ 1550 6550
NoConn ~ 1550 6650
$Comp
L tp325-meter:MSP430G2152IN2 U2
U 1 1
P 2000 6100
F 0 "U2" H 2000 5300 50  0000 C CNN
F 1 "MSP430G2152IN2" H 2000 5400 50  0000 C CNN
F 2 "" H 1550 5950 50  0001 C CNN
F 3 "https://www.ti.com/lit/ds/symlink/msp430g2152.pdf" H 1550 5950 50  0001 C CNN
	1    2000 6100
	-1   0    0    -1  
$EndComp
Wire Wire Line
	2450 5750 5100 5750
Wire Wire Line
	2450 5850 5100 5850
Wire Wire Line
	2450 5950 5100 5950
Connection ~ 3200 7150
$Comp
L power:GND #PWR07
U 1 1
P 2550 7050
F 0 "#PWR07" H 2550 6800 50  0001 C CNN
F 1 "GND" H 2550 6900 50  0000 C CNN
F 2 "" H 2550 7050 50  0001 C CNN
F 3 "" H 2550 7050 50  0001 C CNN
	1    2550 7050
	-1   0    0    -1  
$EndComp
Wire Wire Line
	2550 7050 2550 6950
Wire Wire Line
	2550 6650 2550 6750
$Comp
L tp325-meter:Capacitor-Nonpolar C6
U 1 1
P 2550 6850
F 0 "C6" H 2642 6896 50  0000 L CNN
F 1 "10n" H 2642 6805 50  0000 L CNN
F 2 "" H 2550 6850 50  0001 C CNN
F 3 "~" H 2550 6850 50  0001 C CNN
	1    2550 6850
	1    0    0    -1  
$EndComp
Wire Wire Line
	2550 6650 2450 6650
$Comp
L tp325-meter:Resistor R6
U 1 1
P 2550 6450
F 0 "R6" H 2618 6496 50  0000 L CNN
F 1 "47k" H 2618 6405 50  0000 L CNN
F 2 "" V 2590 6440 50  0001 C CNN
F 3 "~" H 2550 6450 50  0001 C CNN
	1    2550 6450
	1    0    0    -1  
$EndComp
Wire Wire Line
	2550 6650 2550 6600
Connection ~ 2550 6650
Wire Wire Line
	3200 7150 3200 6250
Wire Wire Line
	2450 6250 3200 6250
Text Notes 2000 4850 0    200  Italic 40
PROTOBOARD-2
Wire Notes Line
	4500 4500 600  4500
$Comp
L tp325-meter:Capacitor-Nonpolar C1
U 1 1
P 700 5300
F 0 "C1" H 792 5346 50  0000 L CNN
F 1 "10n" H 792 5255 50  0000 L CNN
F 2 "" H 700 5300 50  0001 C CNN
F 3 "~" H 700 5300 50  0001 C CNN
	1    700  5300
	1    0    0    -1  
$EndComp
$Comp
L tp325-meter:Capacitor-Nonpolar C2
U 1 1
P 1100 5300
F 0 "C2" H 1192 5346 50  0000 L CNN
F 1 "0.1u" H 1192 5255 50  0000 L CNN
F 2 "" H 1100 5300 50  0001 C CNN
F 3 "~" H 1100 5300 50  0001 C CNN
	1    1100 5300
	1    0    0    -1  
$EndComp
$Comp
L tp325-meter:Capacitor-Nonpolar C4
U 1 1
P 1500 5300
F 0 "C4" H 1592 5346 50  0000 L CNN
F 1 "1u" H 1592 5255 50  0000 L CNN
F 2 "" H 1500 5300 50  0001 C CNN
F 3 "~" H 1500 5300 50  0001 C CNN
	1    1500 5300
	1    0    0    -1  
$EndComp
Connection ~ 1100 5550
Wire Wire Line
	700  5550 1100 5550
Wire Wire Line
	1100 5550 1500 5550
Wire Wire Line
	1500 5400 1500 5550
Connection ~ 1500 5550
Wire Wire Line
	1500 5550 1550 5550
Wire Wire Line
	1100 5400 1100 5550
Wire Wire Line
	700  5550 700  5400
Wire Wire Line
	700  5200 700  5050
Wire Wire Line
	700  5050 1100 5050
Wire Wire Line
	1500 5050 1500 5200
$Comp
L power:+3V3 #PWR04
U 1 1
P 1100 4900
F 0 "#PWR04" H 1100 4750 50  0001 C CNN
F 1 "+3V3" H 1100 5050 50  0000 C CNN
F 2 "" H 1100 4900 50  0001 C CNN
F 3 "" H 1100 4900 50  0001 C CNN
	1    1100 4900
	-1   0    0    -1  
$EndComp
Wire Wire Line
	1500 5050 2550 5050
Connection ~ 1500 5050
Wire Wire Line
	1100 5700 1100 5550
$Comp
L tp325-meter:2x1-Header J1
U 1 1
P 1450 1050
F 0 "J1" H 1650 1150 50  0000 L CNN
F 1 "2x1-Header" H 1650 1050 50  0000 L CNN
F 2 "" H 1450 1050 50  0001 C CNN
F 3 "~" H 1450 1050 50  0001 C CNN
	1    1450 1050
	1    0    0    -1  
$EndComp
$Comp
L tp325-meter:Capacitor-Polar C5
U 1 1
P 2100 2650
F 0 "C5" H 2191 2696 50  0000 L CNN
F 1 "10u" H 2191 2605 50  0000 L CNN
F 2 "" H 2100 2650 50  0001 C CNN
F 3 "~" H 2100 2650 50  0001 C CNN
	1    2100 2650
	1    0    0    -1  
$EndComp
Wire Wire Line
	3000 2000 3000 2300
$Comp
L tp325-meter:Capacitor-Polar C7
U 1 1
P 3000 2400
F 0 "C7" H 3091 2446 50  0000 L CNN
F 1 "10u" H 3091 2355 50  0000 L CNN
F 2 "" H 3000 2400 50  0001 C CNN
F 3 "~" H 3000 2400 50  0001 C CNN
	1    3000 2400
	1    0    0    -1  
$EndComp
$Comp
L tp325-meter:Capacitor-Polar C10
U 1 1
P 4000 2400
F 0 "C10" H 4091 2446 50  0000 L CNN
F 1 "22u" H 4091 2355 50  0000 L CNN
F 2 "" H 4000 2400 50  0001 C CNN
F 3 "~" H 4000 2400 50  0001 C CNN
	1    4000 2400
	1    0    0    -1  
$EndComp
Text Notes 2000 4450 0    200  Italic 40
PROTOBOARD-1
$Comp
L tp325-meter:1N4001 D1
U 1 1
P 1700 1600
F 0 "D1" H 1700 1817 50  0000 C CNN
F 1 "1N4001" H 1700 1726 50  0000 C CNN
F 2 "" H 1700 1425 50  0001 C CNN
F 3 "https://www.vishay.com/docs/88503/1n4001.pdf" H 1700 1600 50  0001 C CNN
	1    1700 1600
	1    0    0    -1  
$EndComp
$Comp
L tp325-meter:1N4001 D2
U 1 1
P 2500 2200
F 0 "D2" V 2450 2350 50  0000 C CNN
F 1 "1N4001" V 2550 2450 50  0000 C CNN
F 2 "" H 2500 2025 50  0001 C CNN
F 3 "https://www.vishay.com/docs/88503/1n4001.pdf" H 2500 2200 50  0001 C CNN
	1    2500 2200
	0    1    1    0   
$EndComp
$Comp
L tp325-meter:2N3904 Q1
U 1 1
P 1700 3550
F 0 "Q1" H 1890 3596 50  0000 L CNN
F 1 "2N3904" H 1890 3505 50  0000 L CNN
F 2 "" H 1900 3475 50  0001 L CIN
F 3 "https://www.mouser.com/datasheet/2/258/2N3904_TO_92_-1625746.pdf" H 1700 3550 50  0001 L CNN
	1    1700 3550
	1    0    0    -1  
$EndComp
$Comp
L tp325-meter:BS170 Q2
U 1 1
P 2400 3150
F 0 "Q2" H 2604 3196 50  0000 L CNN
F 1 "BS170" H 2604 3105 50  0000 L CNN
F 2 "" H 2600 3075 50  0001 L CIN
F 3 "https://www.mouser.com/datasheet/2/308/1/MMBF170_D-2315979.pdf" H 2400 3150 50  0001 L CNN
	1    2400 3150
	1    0    0    -1  
$EndComp
$Comp
L tp325-meter:Resistor R1
U 1 1
P 1000 3350
F 0 "R1" H 1068 3396 50  0000 L CNN
F 1 "180k" H 1068 3305 50  0000 L CNN
F 2 "" V 1040 3340 50  0001 C CNN
F 3 "~" H 1000 3350 50  0001 C CNN
	1    1000 3350
	1    0    0    -1  
$EndComp
$Comp
L tp325-meter:Resistor R2
U 1 1
P 1000 3750
F 0 "R2" H 1068 3796 50  0000 L CNN
F 1 "15k" H 1068 3705 50  0000 L CNN
F 2 "" V 1040 3740 50  0001 C CNN
F 3 "~" H 1000 3750 50  0001 C CNN
	1    1000 3750
	1    0    0    -1  
$EndComp
$Comp
L power:GND #PWR06
U 1 1
P 1000 4050
F 0 "#PWR06" H 1000 3800 50  0001 C CNN
F 1 "GND" H 1000 3900 50  0000 C CNN
F 2 "" H 1000 4050 50  0001 C CNN
F 3 "" H 1000 4050 50  0001 C CNN
	1    1000 4050
	-1   0    0    -1  
$EndComp
$Comp
L tp325-meter:Resistor R3
U 1 1
P 1500 3150
F 0 "R3" V 1600 3050 50  0000 L CNN
F 1 "150k" V 1700 3050 50  0000 L CNN
F 2 "" V 1540 3140 50  0001 C CNN
F 3 "~" H 1500 3150 50  0001 C CNN
	1    1500 3150
	0    1    1    0   
$EndComp
Connection ~ 1000 2000
Wire Wire Line
	1000 3600 1000 3550
Wire Wire Line
	1500 3550 1000 3550
Connection ~ 1000 3550
Wire Wire Line
	1000 3550 1000 3500
Connection ~ 2500 2400
Wire Wire Line
	1000 3900 1000 3950
Wire Wire Line
	1000 3950 1800 3950
Wire Wire Line
	1800 3750 1800 3950
Connection ~ 1800 3950
Wire Wire Line
	1800 3950 2500 3950
Wire Wire Line
	1000 2000 1000 3150
Wire Wire Line
	1350 3150 1000 3150
Connection ~ 1000 3150
Wire Wire Line
	1000 3150 1000 3200
Wire Wire Line
	1650 3150 1800 3150
Wire Wire Line
	1800 3150 1800 3350
Wire Wire Line
	2200 3150 1800 3150
Connection ~ 1800 3150
Wire Wire Line
	2500 2400 2500 2950
Wire Wire Line
	2500 3350 2500 3950
Wire Wire Line
	4000 2850 4000 3950
Wire Wire Line
	4000 3950 2500 3950
Connection ~ 4000 2850
Connection ~ 2500 3950
Wire Wire Line
	1000 4050 1000 3950
Connection ~ 1000 3950
Wire Wire Line
	2550 5050 2550 5550
Wire Wire Line
	2450 5550 2550 5550
Connection ~ 2550 5550
Wire Wire Line
	2550 5550 2550 6300
Connection ~ 1100 5050
Wire Wire Line
	1100 5050 1500 5050
Wire Wire Line
	1100 5050 1100 5200
Wire Wire Line
	1100 4900 1100 5050
$EndSCHEMATC
